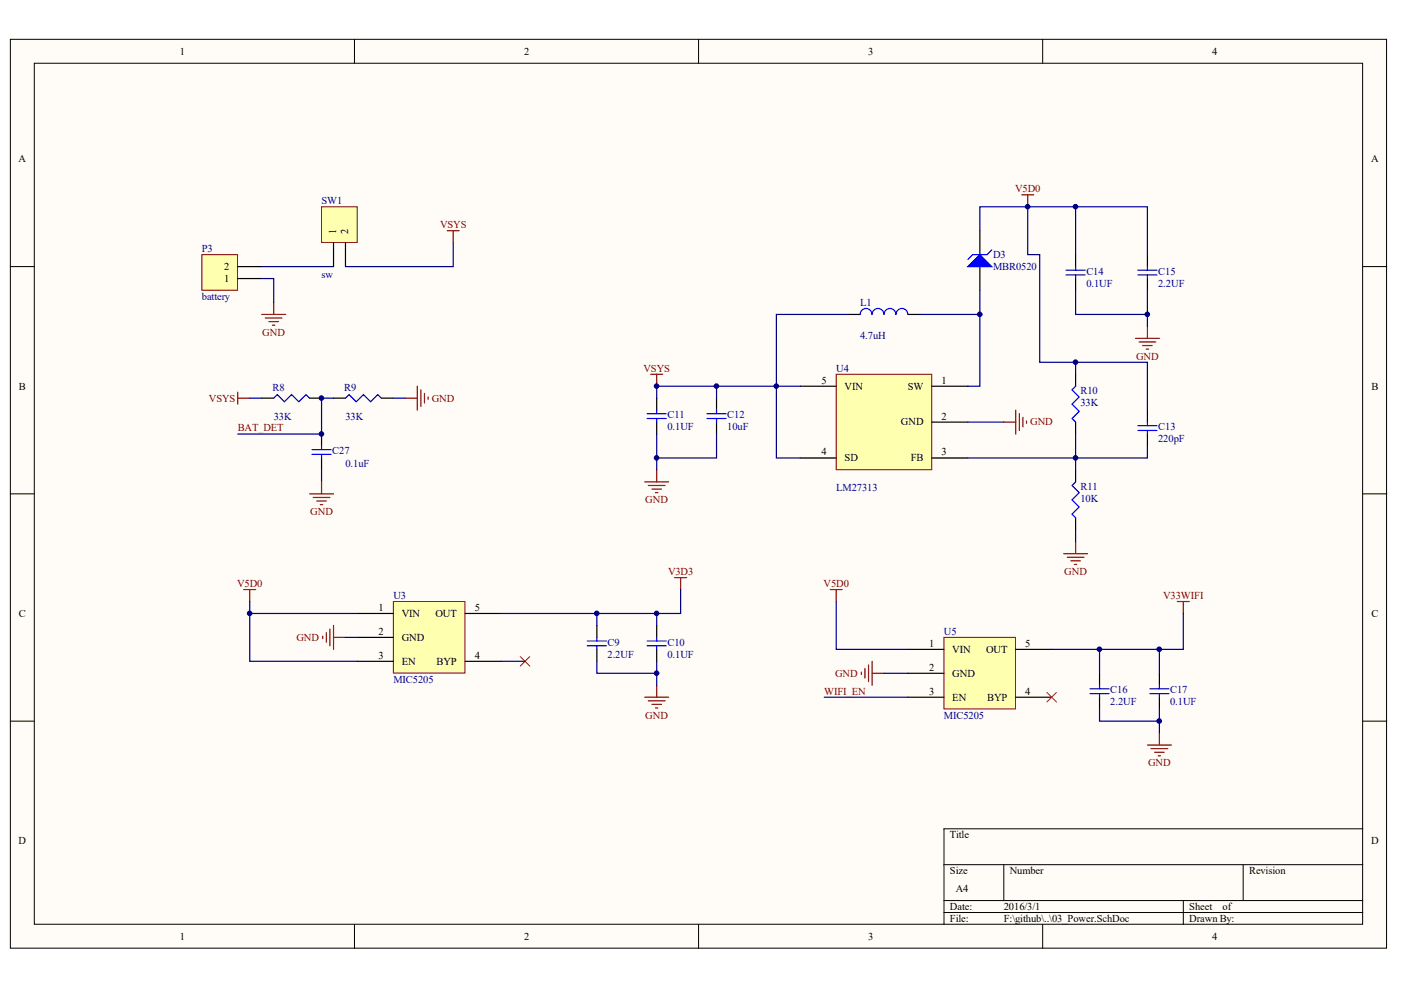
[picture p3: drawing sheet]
<svg xmlns="http://www.w3.org/2000/svg" width="297mm" height="210mm" viewBox="0 0 297 210" stroke-linecap="round" stroke-linejoin="round" font-family="sans-serif">
<g fill="#fffcf8" stroke="#000" stroke-width=".21">
<path d="M2.2 8.3h291.8v192.7h-291.8z"/>
<path d="M7.3 13.4h281.6v182.6h-281.6z"/>
</g>
<g fill="none" stroke="#000" stroke-width=".21">
<path d="M75.2 8.3v5.1M148.1 8.3v5.1M221.1 8.3v5.1M2.2 56.5h5.1M289 56.5h5M2.2 104.7h5.1M289 104.7h5M2.2 152.9h5.1M289 152.9h5M289 175.7h-88.9v20.3M75.2 196v5.1M148.1 196v5.1"/>
<path d="M200.1 183.3h88.9M200.1 190.9h88.9M200.1 193.5h88.9M212.8 183.3v7.6M221.1 196v5.1M250.9 190.9v5.1M263.6 183.3v7.6"/>
</g>
<path d="M42.8 54h7.6v7.5h-7.6z" fill="#ffffb0" stroke="#800000" stroke-width=".21"/>
<path d="M50.4 59.1h5.1M50.4 56.5h5.1" fill="none" stroke="#000" stroke-width=".25"/>
<path d="M94.8 48.9h2.6M96.1 48.9v2.6M55.5 66.7h5.1M56.2 67.4h3.6M57 68.2h2M57.8 69h.5M58 64.1v2.6" fill="none" stroke="#800000" stroke-width=".25"/>
<path d="M55.5 59.1h2.5v5" fill="none" stroke="#000080" stroke-width=".25"/>
<path d="M177.3 79.3h20.2v20.3h-20.2z" fill="#ffffb0" stroke="#800000" stroke-width=".21"/>
<path d="M169.7 81.9h7.6M169.7 97.1h7.6M197.6 81.9h7.6M197.6 97.1h7.6M197.6 89.5h7.6" fill="none" stroke="#000" stroke-width=".25"/>
<path d="M138 79.3h2.5M139.2 79.3v2.6" fill="none" stroke="#800000" stroke-width=".25"/>
<path d="M68.2 43.8h7.5v7.6h-7.5z" fill="#ffffb0" stroke="#800000" stroke-width=".21"/>
<g fill="none" stroke="#000" stroke-width=".25">
<path d="M70.7 51.5v5M73.3 51.5v5M207.7 48.9v5.1M207.7 56.5v5.1M228 54v2.5M228 59.1v2.5M243.3 54v2.5M243.3 59.1v2.5M179.8 66.7h2.6M192.5 66.7h2.6M228 79.3v2.6M55.5 84.4h2.5"/>
<path d="M65.6 84.4h2.6M68.2 92v2.6M68.2 97.1v2.5M70.7 84.4h2.6M80.9 84.4h2.5M139.2 84.4v2.6M139.2 89.5v2.5M151.9 84.4v2.6M151.9 89.5v2.5M228 89.5v2.5M228 99.6v2.6M243.3 87v2.5"/>
<path d="M243.3 92v2.6M228 109.8v2.5"/>
</g>
<g fill="none" stroke="#000080" stroke-width=".25">
<path d="M55.5 56.5h15.2M96.1 51.5v5h-22.8M217.9 43.8h-10.2v5.1M217.9 43.8v10.2h2.5v22.8h7.6M217.9 43.8h25.4v10.2M228 43.8v10.2M179.8 66.7h-15.2v30.4h5.1M195.1 66.7h12.6M207.7 66.7v15.2h-2.5M207.7 61.6v5.1M228 79.3v-2.5h15.3v10.2M228 61.6v5.1h15.3v2.5"/>
<path d="M243.3 61.6v5.1M52.9 84.4h2.6M68.2 99.6v2.6M70.7 84.4h-2.5v7.6h-17.8M83.4 84.4h2.5M139.2 92v7.6M151.9 92v5.1h-12.7M151.9 81.9v2.5M169.7 81.9h-30.5v2.5M205.2 89.5h7.6M228 92v7.6M243.3 94.6v2.5h-38.1"/>
<path d="M228 112.3v2.6"/>
</g>
<g fill="none" stroke="#00f" stroke-width=".25">
<path d="M210.3 53l-1 1h-3.1l-1 1M226 58.3h4.1M226 57.3h4.1M228 56.5v.8M228 58.3v.8M241.2 58.3h4.1M241.2 57.3h4.1M243.3 56.5v.8M243.3 58.3v.8M184.9 66.7a1.24 1.24 0 0 0-1.3-1.3 1.24 1.24 0 0 0-1.2 1.3M187.4 66.7a1.24 1.24 0 0 0-1.2-1.3 1.24 1.24 0 0 0-1.3 1.3M189.9 66.7a1.24 1.24 0 0 0-1.2-1.3 1.24 1.24 0 0 0-1.3 1.3"/>
<path d="M192.5 66.7a1.24 1.24 0 0 0-1.3-1.3 1.24 1.24 0 0 0-1.2 1.3M58 84.4l.8-.7 1.5 1.5 1.5-1.5 1.6 1.5 1.5-1.5 .7 .7M66.1 95.3h4.1M66.1 96.3h4.1M68.2 94.6v.7M68.2 96.3v.8M73.3 84.4l.7-.7 1.5 1.5 1.6-1.5 1.5 1.5 1.5-1.5 .8 .7M137.2 88.7h4.1M137.2 87.7h4.1M139.2 87v.7M139.2 88.7v.8M149.9 88.7h4"/>
<path d="M149.9 87.7h4M151.9 87v.7M151.9 88.7v.8M228 81.9l-.7 .7 1.5 1.6-1.5 1.5 1.5 1.5-1.5 1.5 .7 .8M241.2 91.3h4.1M241.2 90.3h4.1M243.3 89.5v.8M243.3 91.3v.7M228 102.2l-.7 .7 1.5 1.6-1.5 1.5 1.5 1.5-1.5 1.5 .7 .8"/>
</g>
<g fill="none" stroke="#800000" stroke-width=".25">
<path d="M216.6 41.3h2.6M217.9 41.3v2.5M240.7 71.7h5.1M241.5 72.5h3.6M242.3 73.3h2M243 74h.5M243.3 69.2v2.5M50.4 83.2v2.5M50.4 84.4h2.5M85.9 84.4h2.6M88.5 81.9v5.1M89.2 82.6v3.6"/>
<path d="M90 83.4v2M90.8 84.2v.5M139.2 99.6v2.6M212.8 89.5h2.6M215.4 87v5M216.1 87.7v3.6M216.9 88.5v2M217.6 89.2v.5M65.6 104.7h5.1M66.4 105.5h3.6M67.2 106.2h2M67.9 107h.5"/>
<path d="M68.2 102.2v2.5M136.7 102.2h5.1M137.5 102.9h3.5M138.2 103.7h2M139 104.5h.5M225.5 117.4h5.1M226.3 118.2h3.5M227 118.9h2.1M227.8 119.7h.5M228 114.9v2.5"/>
</g>
<path d="M205.2 56.5l2.5-2.5 2.6 2.5z" fill="#00f" stroke="#00f" stroke-width=".25"/>
<path d="M83.4 127.5h15.2v15.2h-15.2z" fill="#ffffb0" stroke="#800000" stroke-width=".21"/>
<path d="M75.8 130.1h7.6M75.8 135.1h7.6M98.6 130.1h7.6M126.5 132.6v2.5M126.5 137.7v2.5M139.2 132.6v2.5M139.2 137.7v2.5M75.8 140.2h7.6M98.6 140.2h7.6" fill="none" stroke="#000" stroke-width=".25"/>
<g fill="none" stroke="#800000" stroke-width=".25">
<path d="M51.7 125h2.5M52.9 125v2.5M68.4 134.9v.5M69.2 134.1v2.1M70 133.4v3.5M70.7 132.6v5.1M70.7 135.1h2.6M143 122.5h2.6M144.3 122.5v2.5M136.7 147.8h5.1M137.5 148.6h3.5M138.2 149.3h2"/>
<path d="M139 150.1h.5M139.2 145.3v2.5"/>
</g>
<path d="M52.9 127.5v2.6h22.9M52.9 130.1v10.1h22.9M73.3 135.1h2.5M126.5 130.1v2.5M139.2 130.1v2.5M144.3 125v5.1h-38.1M106.2 140.2h5.1M126.5 140.2v2.6h12.7M139.2 140.2v5.1" fill="none" stroke="#000080" stroke-width=".25"/>
<path d="M110.3 139.2l2 2M112.3 139.2l-2 2" fill="none" stroke="#f00" stroke-width=".21"/>
<path d="M124.5 136.9h4.1M124.5 135.9h4.1M126.5 135.1v.8M126.5 136.9v.8M137.2 136.9h4.1M137.2 135.9h4.1M139.2 135.1v.8M139.2 136.9v.8" fill="none" stroke="#00f" stroke-width=".25"/>
<path d="M200.1 135.1h15.2v15.2h-15.2z" fill="#ffffb0" stroke="#800000" stroke-width=".21"/>
<path d="M192.5 137.7h7.6M215.4 137.7h7.6M192.5 142.8h7.6M192.5 147.8h7.6M215.4 147.8h7.6M233.1 142.8v2.5M233.1 147.8v2.6M245.8 142.8v2.5M245.8 147.8v2.6" fill="none" stroke="#000" stroke-width=".25"/>
<path d="M177.3 127.5v10.2h15.2M233.1 137.7v5.1M245.8 137.7v5.1M250.9 130.1v7.6h-27.9M174.8 147.8h17.7M187.4 142.8h5.1M233.1 150.4v2.5h12.7v-2.5M245.8 152.9v2.5" fill="none" stroke="#000080" stroke-width=".25"/>
<g fill="none" stroke="#800000" stroke-width=".25">
<path d="M176 125h2.6M177.3 125v2.5M249.6 127.5h2.6M250.9 127.5v2.6M182.6 142.5v.5M183.4 141.7v2.1M184.1 141v3.5M184.9 140.2v5.1M184.9 142.8h2.5M243.3 158h5M244 158.7h3.6M244.8 159.5h2"/>
<path d="M245.8 155.4v2.6M245.6 160.3h.5"/>
</g>
<path d="M231.1 147.1h4.1M231.1 146.1h4.1M233.1 145.3v.8M233.1 147.1v.7M243.8 147.1h4M243.8 146.1h4M245.8 145.3v.8M245.8 147.1v.7" fill="none" stroke="#00f" stroke-width=".25"/>
<path d="M222 146.8l2 2M224 146.8l-2 2" fill="none" stroke="#f00" stroke-width=".21"/>
<g fill="#000080" stroke="#000080" stroke-width=".21">
<circle cx="52.9" cy="130" r=".48"/>
<circle cx="68.1" cy="92" r=".48"/>
<circle cx="68.1" cy="84.4" r=".48"/>
<circle cx="126.5" cy="130" r=".48"/>
<circle cx="139.2" cy="142.7" r=".48"/>
<circle cx="139.2" cy="130" r=".48"/>
<circle cx="139.2" cy="97.1" r=".48"/>
<circle cx="139.2" cy="81.9" r=".48"/>
<circle cx="151.9" cy="81.9" r=".48"/>
<circle cx="164.6" cy="81.9" r=".48"/>
<circle cx="207.7" cy="66.6" r=".48"/>
<circle cx="217.9" cy="43.8" r=".48"/>
<circle cx="228" cy="97.1" r=".48"/>
<circle cx="228" cy="76.8" r=".48"/>
<circle cx="228" cy="43.8" r=".48"/>
<circle cx="233.1" cy="137.7" r=".48"/>
<circle cx="243.2" cy="66.6" r=".48"/>
<circle cx="245.8" cy="152.9" r=".49"/>
<circle cx="245.8" cy="137.7" r=".49"/>
</g>
<g font-size="2.2">
<text x="38.2" y="11.6">1</text>
<text x="111.1" y="11.6">2</text>
<text x="184.1" y="11.6">3</text>
<text x="257" y="11.6">4</text>
<text x="3.9" y="34.4">A</text>
<text x="290.7" y="34.4">A</text>
<text x="71.3" y="49.7" transform="rotate(-90 71.3 49.7)">1</text>
<text x="73.8" y="49.7" transform="rotate(-90 73.8 49.7)">2</text>
<text x="47.5" y="59.8">1</text>
<text x="47.5" y="57.2">2</text>
<text x="4" y="82.6">B</text>
<text x="174.2" y="81.3">5</text>
<text x="179.1" y="82.6">VIN</text>
<text x="192.5" y="82.6">SW</text>
<text x="199.6" y="81.3">1</text>
<text x="290.8" y="82.6">B</text>
<text x="199.6" y="88.9">2</text>
<text x="191" y="90.2">GND</text>
<text x="174.2" y="96.6">4</text>
<text x="179.1" y="97.8">SD</text>
<text x="193.1" y="97.8">FB</text>
<text x="199.6" y="96.6">3</text>
<text x="4" y="130.8">C</text>
<text x="80.3" y="129.5">1</text>
<text x="85.2" y="130.8">VIN</text>
<text x="92.3" y="130.8">OUT</text>
<text x="100.7" y="129.5">5</text>
<text x="290.8" y="130.8">C</text>
<text x="80.3" y="134.6">2</text>
<text x="85.2" y="135.9">GND</text>
<text x="197" y="137.1">1</text>
<text x="217.4" y="137.1">5</text>
<text x="80.3" y="139.7">3</text>
<text x="85.2" y="140.9">EN</text>
<text x="92.5" y="140.9">BYP</text>
<text x="100.7" y="139.7">4</text>
<text x="197" y="142.2">2</text>
<text x="201.9" y="138.4">VIN</text>
<text x="201.9" y="143.5">GND</text>
<text x="209.1" y="138.4">OUT</text>
<text x="197" y="147.3">3</text>
<text x="201.9" y="148.5">EN</text>
<text x="209.3" y="148.5">BYP</text>
<text x="217.4" y="147.3">4</text>
<text x="3.9" y="179">D</text>
<text x="201.4" y="177.7">Title</text>
<text x="290.7" y="179">D</text>
<text x="201.4" y="185.3">Size</text>
<text x="214.1" y="185.3">Number</text>
<text x="264.8" y="185.3">Revision</text>
<text x="202.7" y="189.1">A4</text>
<text x="201.4" y="192.9">Date:</text>
<text x="201.4" y="195.5">File:</text>
<text x="212.8" y="192.9">2016/3/1</text>
<text x="212.8" y="195.5">F:\github\..\03_Power.SchDoc</text>
<text x="252.2" y="192.9">Sheet</text>
<text x="252.2" y="195.5">Drawn By:</text>
<text x="259.2" y="192.9">of</text>
<text x="38.2" y="199.3">1</text>
<text x="111.1" y="199.3">2</text>
<text x="184.1" y="199.3">3</text>
<text x="257" y="199.3">4</text>
</g>
<g font-size="2.2" fill="#800000">
<text x="215.2" y="40.8">V5D0</text>
<text x="93.3" y="48.4">VSYS</text>
<text x="55.6" y="71.2">GND</text>
<text x="240.9" y="76.3">GND</text>
<text x="136.4" y="78.8">VSYS</text>
<text x="44.3" y="85.1">VSYS</text>
<text x="91.5" y="85.1">GND</text>
<text x="50.4" y="91.5">BAT_DET</text>
<text x="218.4" y="90.2">GND</text>
<text x="136.8" y="106.7">GND</text>
<text x="65.8" y="109.2">GND</text>
<text x="50.3" y="124.5">V5D0</text>
<text x="141.6" y="121.9">V3D3</text>
<text x="174.6" y="124.5">V5D0</text>
<text x="225.6" y="121.9">GND</text>
<text x="246.6" y="127">V33WIFI</text>
<text x="62.8" y="135.9">GND</text>
<text x="177" y="143.5">GND</text>
<text x="174.8" y="147.3">WIFI_EN</text>
<text x="136.8" y="152.4">GND</text>
<text x="243.4" y="162.5">GND</text>
</g>
<g font-size="2.2" fill="#000080">
<text x="68.2" y="43.3">SW1</text>
<text x="42.8" y="53.4">P3</text>
<text x="68.2" y="59">sw</text>
<text x="210.5" y="54.7">D3</text>
<text x="210.5" y="57.2">MBR0520</text>
<text x="230.3" y="58.3">C14</text>
<text x="245.6" y="58.3">C15</text>
<text x="42.8" y="63.6">battery</text>
<text x="182.4" y="64.9">L1</text>
<text x="230.3" y="60.8">0.1UF</text>
<text x="245.6" y="60.8">2.2UF</text>
<text x="182.4" y="72">4.7uH</text>
<text x="57.8" y="82.9">R8</text>
<text x="73" y="82.9">R9</text>
<text x="177.3" y="78.8">U4</text>
<text x="229.1" y="83.6">R10</text>
<text x="58" y="88.9">33K</text>
<text x="73.3" y="88.9">33K</text>
<text x="141.5" y="88.7">C11</text>
<text x="154.2" y="88.7">C12</text>
<text x="229.1" y="86.2">33K</text>
<text x="141.5" y="91.2">0.1UF</text>
<text x="154.2" y="91.2">10uF</text>
<text x="245.6" y="93.8">220pF</text>
<text x="245.6" y="91.2">C13</text>
<text x="70.5" y="96.3">C27</text>
<text x="73.3" y="99.1">0.1uF</text>
<text x="177.3" y="104.2">LM27313</text>
<text x="229.1" y="106.4">10K</text>
<text x="229.1" y="103.9">R11</text>
<text x="83.4" y="127">U3</text>
<text x="128.8" y="136.9">C9</text>
<text x="141.5" y="136.9">C10</text>
<text x="200.1" y="134.6">U5</text>
<text x="128.8" y="139.4">2.2UF</text>
<text x="141.5" y="139.4">0.1UF</text>
<text x="83.4" y="144.7">MIC5205</text>
<text x="235.4" y="149.6">2.2UF</text>
<text x="235.4" y="147">C16</text>
<text x="248.1" y="149.6">0.1UF</text>
<text x="248.1" y="147">C17</text>
<text x="200.1" y="152.4">MIC5205</text>
</g>
</svg>
